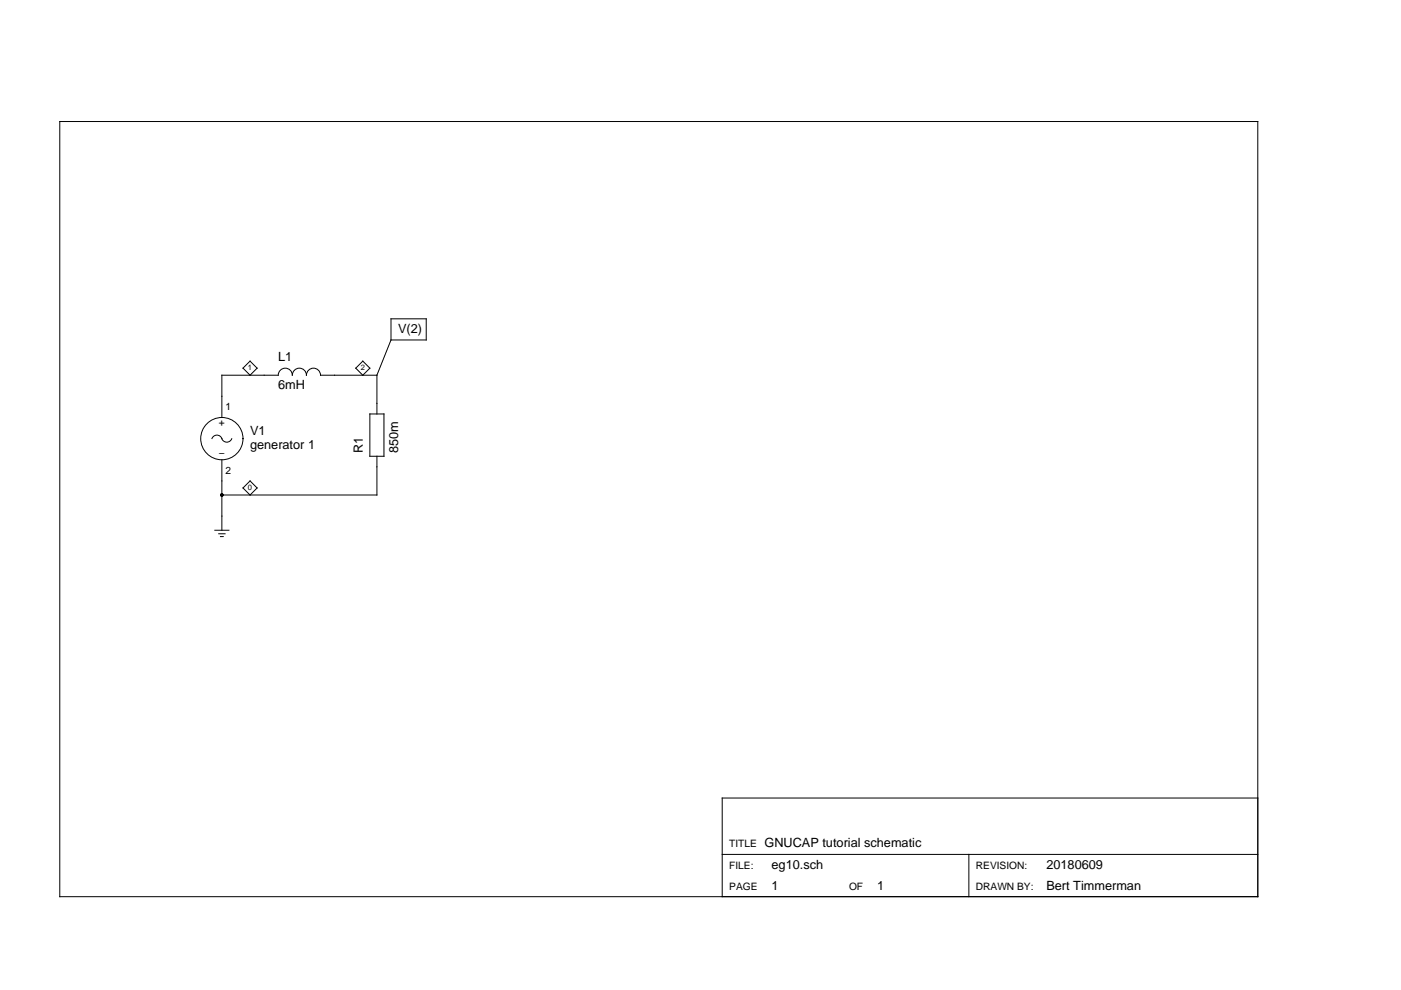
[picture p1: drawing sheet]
<svg xmlns="http://www.w3.org/2000/svg" width="297mm" height="210mm" viewBox="0 0 297 210" stroke-linecap="round" stroke-linejoin="round" font-family="sans-serif">
<g fill="none" stroke="#000" stroke-width=".21">
<path d="M12.7 25.8h254v164.3h-254zM51.5 78.1l1.5-1.5 1.5 1.5-1.5 1.5zM75.4 78.1l1.5-1.5 1.5 1.5-1.5 1.5zM79.9 79.6h-11.9a1.49 1.49 0 0 0-1.5-1.5 1.49 1.49 0 0 0-1.5 1.5 1.49 1.49 0 0 0-1.5-1.5 1.49 1.49 0 0 0-1.5 1.5 1.49 1.49 0 0 0-1.5-1.5 1.49 1.49 0 0 0-1.5 1.5h-12v8.9M79.9 79.6v8.2M82.9 72.1l-3 7.5M82.9 67.6h7.5v4.5h-7.5zM44.9 93a1.12 1.12 0 0 1 1.1-.7 1.12 1.12 0 0 1 1.1 .7M47 93a1.12 1.12 0 0 0 1.1 .7 1.12 1.12 0 0 0 1-.7M47 97.5v14.9M78.4 87.8h3v8.9h-3zM79.9 96.7v8.3h-32.9"/>
<path d="M45.5 112.4h3M46.4 113.2h1.3M46.7 113.8h.6M51.5 103.5l1.5-1.5 1.5 1.5-1.5 1.5zM266.7 169.2h-113.6v20.9M153.1 181.2h113.6M205.4 181.2v8.9"/>
<circle cx="47" cy="93" r="4.5"/>
</g>
<circle cx="47" cy="105" r=".37" fill="#000"/>
<g font-size="2.7">
<text x="84.4" y="70.6">V(2)</text>
<text x="59" y="76.6">L1</text>
<text x="59" y="82.5">6mH</text>
<text x="53" y="92.3">V1</text>
<text x="53" y="95.2">generator 1</text>
<text x="76.9" y="96" transform="rotate(-90 76.9 96)">R1</text>
<text x="84.4" y="96" transform="rotate(-90 84.4 96)">850m</text>
<text x="162.1" y="179.7">GNUCAP tutorial schematic</text>
<text x="163.6" y="184.1">eg10.sch</text>
<text x="221.9" y="184.1">20180609</text>
<text x="163.6" y="188.6">1</text>
<text x="186" y="188.6">1</text>
<text x="221.9" y="188.6">Bert Timmerman</text>
</g>
<g font-size="2.2">
<text x="47.8" y="87">1</text>
<text x="46.4" y="90.3">+</text>
<text x="46.4" y="96.7">−</text>
<text x="47.8" y="100.5">2</text>
<text x="154.6" y="179.7">TITLE</text>
<text x="154.6" y="184.1">FILE:</text>
<text x="206.9" y="184.1">REVISION:</text>
<text x="154.6" y="188.6">PAGE</text>
<text x="180" y="188.6">OF</text>
<text x="206.9" y="188.6">DRAWN BY:</text>
</g>
<g font-size="1.6">
<text x="52.6" y="78.5">1</text>
<text x="76.5" y="78.5">2</text>
<text x="52.6" y="103.9">0</text>
</g>
</svg>
